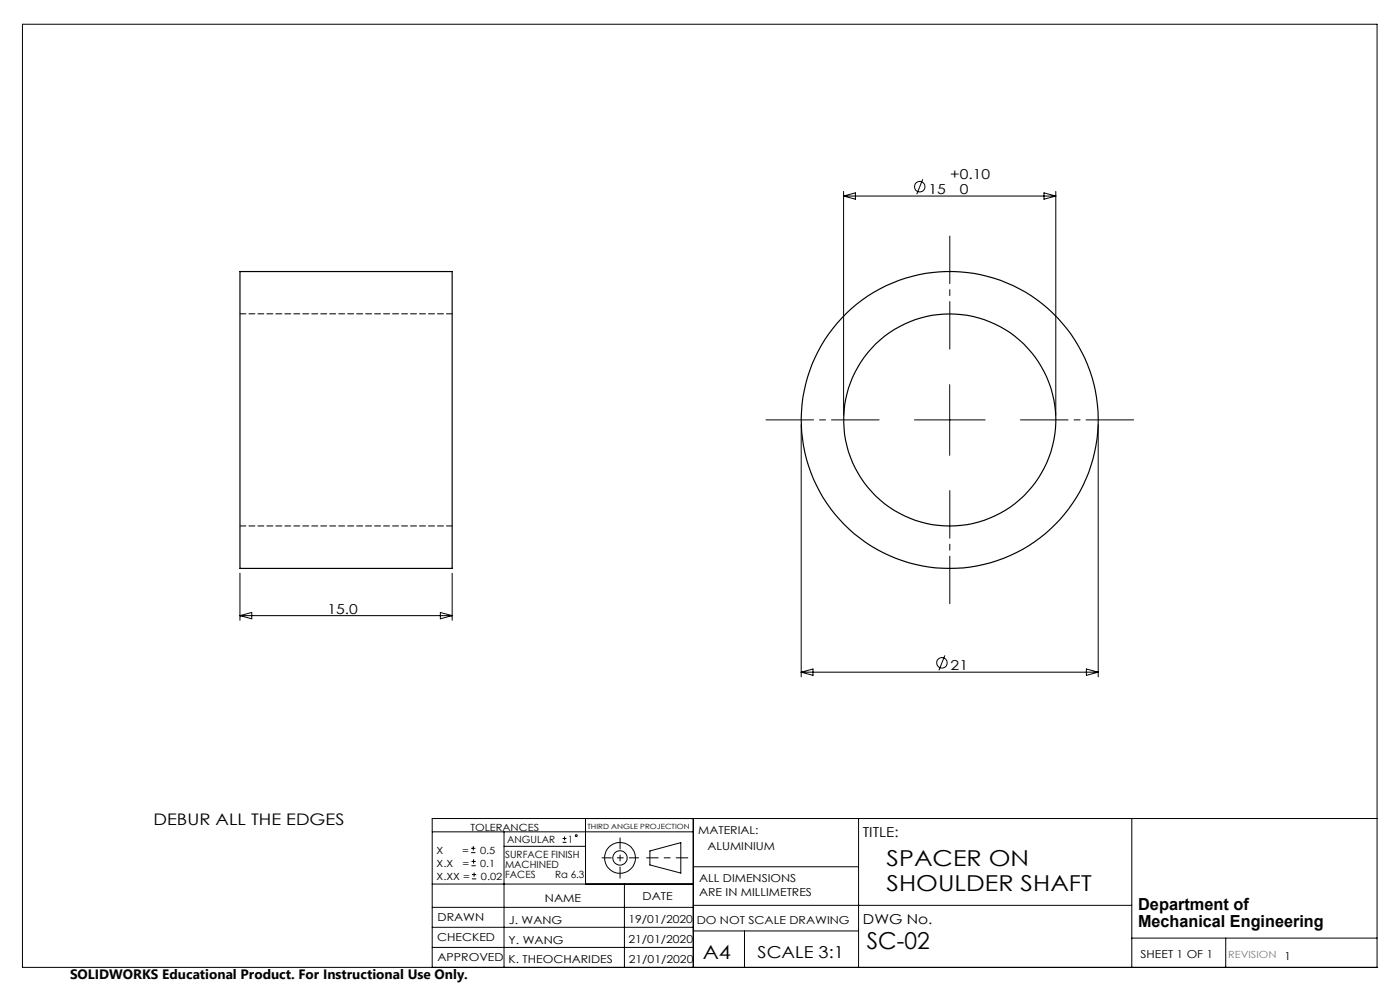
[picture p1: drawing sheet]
<svg xmlns="http://www.w3.org/2000/svg" width="297mm" height="210mm" viewBox="0 0 297 210" stroke-linecap="round" stroke-linejoin="round" font-family="sans-serif">
<g fill="none" stroke="#000" stroke-width=".21">
<path d="M4.8 5.1h287.3v200.1h-287.3zM195.8 38l-1.3 3.2M179 40.6v47.5M179 41.6h45M179 41.6l2.5-.7v1.4zM221.5 40.9l2.5 .7-2.5 .7zM224 40.6v47.5M170 90.1v53.5M194 89.1h15M201.5 81.6v15M233 90.1v53.5M50.9 121.6v10"/>
<path d="M50.9 130.6h45M50.9 130.6l2.5-.7v1.4zM93.4 129.9l2.5 .7-2.5 .7zM95.9 121.6v10M200.4 139l-1.2 3.2M170 142.6h63M170 142.6l2.5-.7v1.4zM230.5 141.9l2.5 .7-2.5 .7zM91.7 176.5h55.4M99.9 179.9h1M100.4 179.5v.9M106.9 176.5v28.7"/>
<path d="M106.9 179.5h17.3M119.3 178.7h.9M119.3 177.9h.9M119.8 177.4v.9M124.2 173.6v13.9M147.1 173.6v31.6M182.1 173.6v31.6M240.1 173.6v31.6M292.1 173.6h-200.4v31.6M91.7 196.7h55.4M91.7 192.5h55.4M91.7 187.5h55.4"/>
<path d="M99.9 180.9h1M100 183.6h.9M100 182.7h.9M100.1 186.4h.9M100.1 185.5h.9M100.5 182.3v.9M100.6 185.1v.9M132.5 187.5v17.7M137.9 180.5l6.5-1.8v6.5l-6.5-1.7zM147.1 183.9h35M147.1 197.5h35M147.1 192h93"/>
<path d="M157.9 197.5v7.7M240.1 199h52M260 199v6.2M91.7 201h55.4"/>
<circle cx="195.1" cy="39.6" r="1.11"/>
<circle cx="199.8" cy="140.6" r="1.12"/>
<circle cx="122.2" cy="177.3" r=".2"/>
<circle cx="131.5" cy="182" r="1.52"/>
<circle cx="131.5" cy="182" r="3.3"/>
</g>
<path d="M145.9 182h-8.7" fill="none" stroke="#000" stroke-width=".21" stroke-dasharray="15.2 1.3 1.3 1.3" stroke-dashoffset="12.8"/>
<path d="M131.5 177.7v8.6" fill="none" stroke="#000" stroke-width=".21" stroke-dasharray="15.2 1.3 1.3 1.3" stroke-dashoffset="12.9"/>
<path d="M127.7 182h7.8" fill="none" stroke="#000" stroke-width=".21" stroke-dasharray="15.2 1.3 1.3 1.3" stroke-dashoffset="13.3"/>
<path d="M201.5 74.1v-24M186.5 89.1h-24M216.5 89.1h24M201.5 104.1v24" fill="none" stroke="#000" stroke-width=".21" stroke-dasharray="15.2 1.3 1.3 1.3" stroke-dashoffset="5.1"/>
<g fill="none" stroke="#000" stroke-width=".25">
<path d="M50.9 57.6h45v63h-45z"/>
<circle cx="201.5" cy="89.1" r="22.5"/>
<circle cx="201.5" cy="89.1" r="31.5"/>
</g>
<path d="M95.9 66.6h-45M50.9 111.6h45" fill="none" stroke="#000" stroke-width=".21" stroke-dasharray="1.3 .6"/>
<text font-size="4.9" x="183.9" y="201.4">SC-02</text>
<g font-size="4.7">
<text x="188.1" y="183.7">SPACER ON</text>
<text x="188.1" y="188.9">SHOULDER SHAFT</text>
</g>
<text font-size="4.1" x="149.1" y="203.3">A4</text>
<g font-size="3.5">
<text x="241.4" y="193.1">Department of</text>
<text x="241.4" y="196.6">Mechanical Engineering</text>
<text x="160.7" y="203.2">SCALE 3:1</text>
</g>
<text font-size="3.4" x="32.6" y="175.1">DEBUR ALL THE EDGES</text>
<g font-size="2.9">
<text x="197" y="41.1">15</text>
<text x="201.6" y="37.9">+0.10</text>
<text x="203.6" y="41.2">0</text>
<text x="69.5" y="130.2">15.0</text>
<text x="201.7" y="142.1">21</text>
<text x="183" y="177.5">TITLE:</text>
<text x="183.1" y="196">DWG No.</text>
<text x="14.9" y="207.6">SOLIDWORKS Educational Product. For Instructional Use Only.</text>
</g>
<g font-size="2.3">
<text x="148.1" y="177">MATERIAL:</text>
<text x="150.1" y="180.4">ALUMINIUM</text>
<text x="115.6" y="191.3">NAME</text>
<text x="136.3" y="191">DATE</text>
<text x="148.3" y="187.1">ALL DIMENSIONS</text>
<text x="148.3" y="190.1">ARE IN MILLIMETRES</text>
<text x="92.8" y="195.5">DRAWN</text>
<text x="107.9" y="196">J. WANG</text>
<text x="133.3" y="195.8">19/01/2020</text>
<text x="147.8" y="195.9">DO NOT SCALE DRAWING</text>
<text x="92.8" y="199.5">CHECKED</text>
<text x="92.8" y="203.9">APPROVED</text>
<text x="107.9" y="200.2">Y. WANG</text>
<text x="133.3" y="200.1">21/01/2020</text>
<text x="242" y="203.2">SHEET 1 OF 1</text>
<text x="272.5" y="203.7">1</text>
<text x="107.9" y="204.3">K. THEOCHARIDES</text>
<text x="133.4" y="204.3">21/01/2020</text>
</g>
<g font-size="2.1">
<text x="99.8" y="176.2">TOLERANCES</text>
<text x="107.6" y="178.8">ANGULAR</text>
<text x="120.5" y="178.8">1</text>
<text x="92.6" y="181.1">X</text>
<text x="92.6" y="183.9">X.X</text>
<text x="98" y="181.1">=</text>
<text x="98.1" y="183.9">=</text>
<text x="101.8" y="181.1">0.5</text>
<text x="101.9" y="183.9">0.1</text>
<text x="107.2" y="182">SURFACE FINISH</text>
<text x="107.2" y="184.1">MACHINED</text>
<text x="92.6" y="186.7">X.XX =</text>
<text x="102" y="186.7">0.02</text>
<text x="107.2" y="186.2">FACES</text>
<text x="117.8" y="186.2">Ra 6.3</text>
</g>
<text font-size="2.1" fill="#808080" x="260.6" y="203.2">REVISION</text>
<text font-size="1.5" x="124.6" y="175.8">THIRD ANGLE PROJECTION</text>
</svg>
